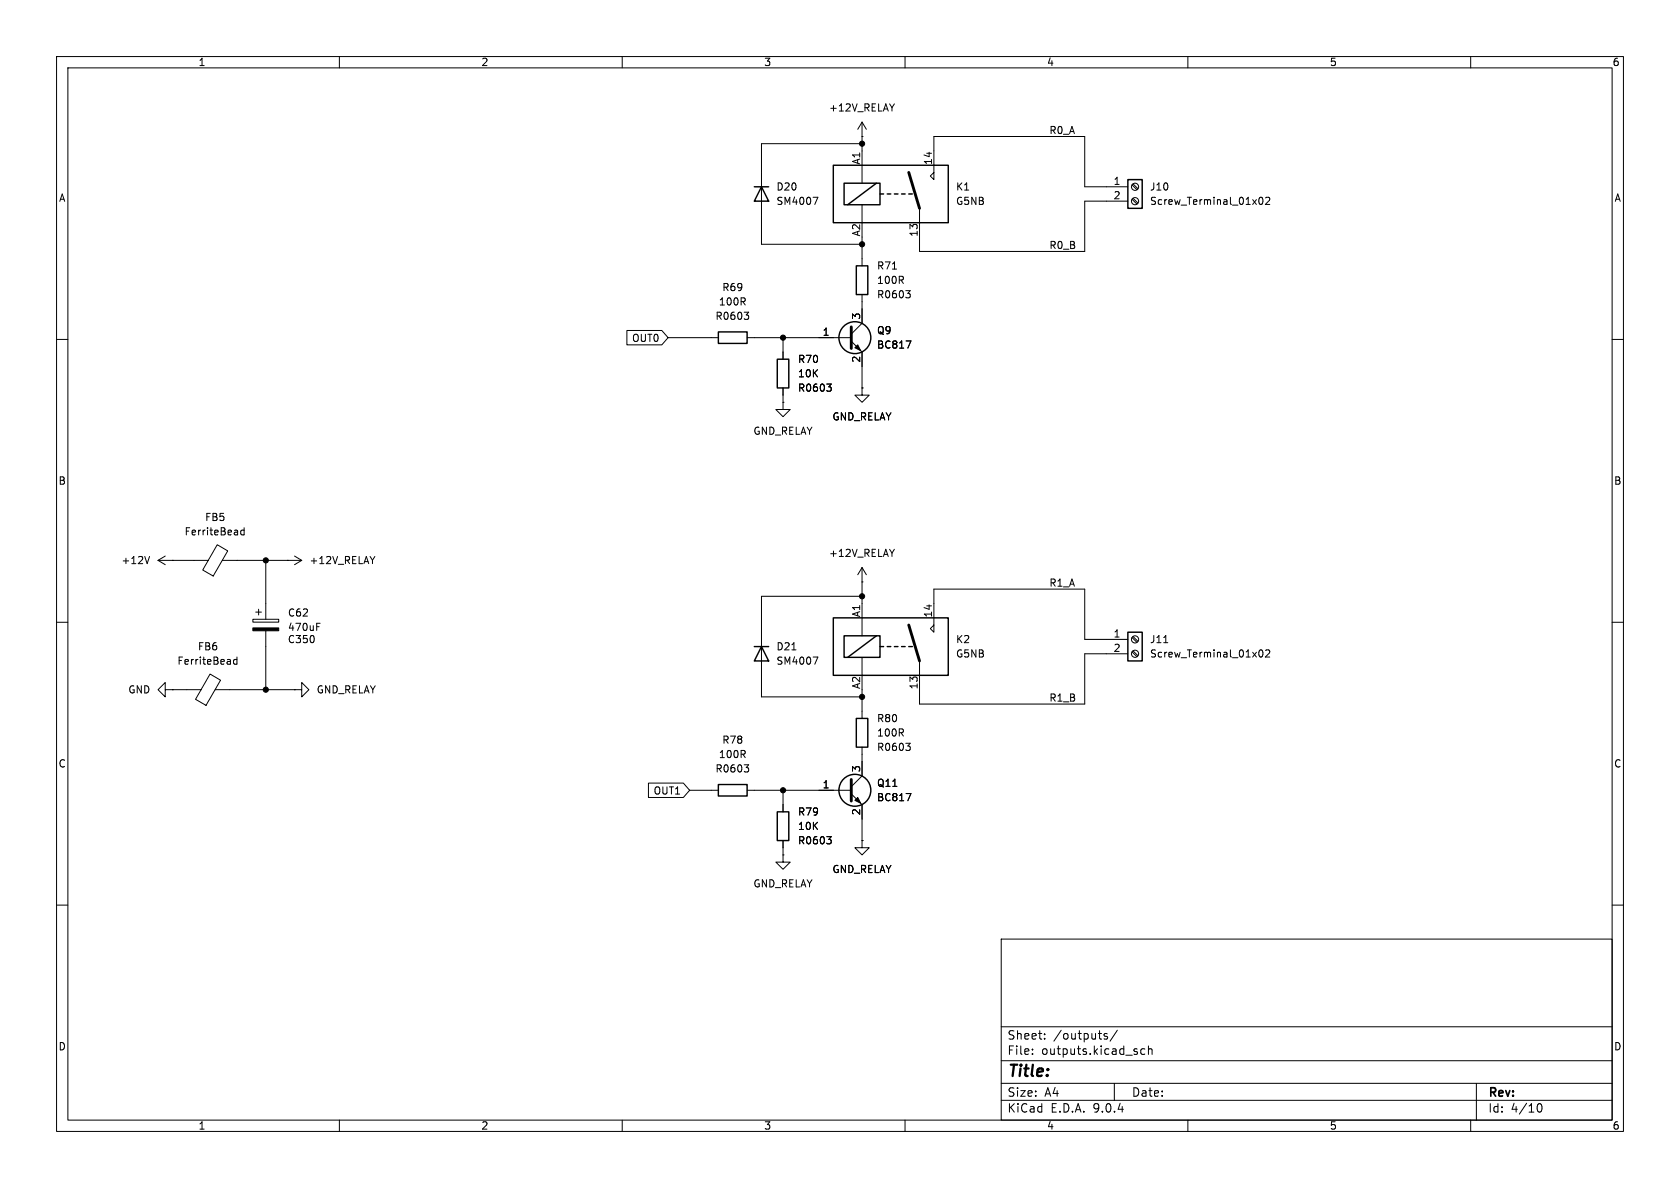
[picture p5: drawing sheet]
<svg xmlns="http://www.w3.org/2000/svg" width="297mm" height="210mm" viewBox="0 0 297 210" stroke-linecap="round" stroke-linejoin="round" font-family="sans-serif">
<g fill="none" stroke="#000" stroke-width=".18">
<path d="M10 10h277v190h-277zM12 12h273v186h-273zM60 10v2M110 10v2M158.1 18.4l-.4 .6M160 10v2M210 10v2M260 10v2M143.7 34.9h.9l-.6 1.2M152.4 24.1h.1M152.4 21.6v10.8M152.4 36.2v3.2"/>
<path d="M152.4 25.4h-17.8v17.8h17.8M152.4 21.6l-.8 1.3M152.4 21.6l.8 1.3M165.1 30.5l-.6 .6 .6 .7v-7.7h26.7v8.9h7.6M199.4 35.6h-7.6v8.9h-29.2v-7.7M200.1 32.7l.9 .8M200.1 35.2l.9 .9M200.3 32.5l.9 .9M200.3 35.1l.9 .8M222.7 35l.1-.1a.68 .68 0 0 1 .5 .6 .68 .68 0 0 1-.5 .6l-.1-.1-.2-.3zM223.8 35l.4-.1 .3 .3-.8 .9h.8M110.8 58.4h6.2l1.1 1.3-1.1 1.3h-6.2z"/>
<path d="M118.1 59.7h8.9M131.6 55.2h.8l-.5 .5M132.1 59.7h18.4M132.1 55.7l.3 .2v.3l-.3 .3M138.4 59.7v3.8M152.4 41.9v5.1M152.4 52.1v5.1l-1.9 1.9M157.8 47.6h.7M160.1 51.4h.8l-.4 .5M160.7 51.9l.2 .2v.3l-.2 .2M10 60h2M138.4 71.1v1.3h1.3l-1.3 1.3-1.2-1.3h1.2"/>
<path d="M138.4 71.1h.1M138.4 68.6v2.5M146.2 67.9h.7l-.4 .5M146.7 68.4l.2 .2v.3l-.2 .3M150.5 60.3l1.9 1.9v6.4M152.4 68.6v1.3h1.3l-1.3 1.2-1.3-1.2h1.3M152.4 68.6h.1M160.2 60.3h.8l-.5 1.2M285 60h2M26.4 98.4l-.4 1.2M27.9 99.1l1.3 .7M27.9 99.1h8.9"/>
<path d="M29.2 98.3l-1.3 .8M30.5 99.1h.1M38.4 96.3l1.9 1.1-2.6 4.4-1.9-1zM39.3 99.1h14M43.2 93.3v1.3M43.2 93.8l-.4-.1-.2 .3 .1 .5h.5M47 99.1v10.4M50.8 99.1h.1M52.1 98.3l1.2 .8M53.3 99.1l-1.2 .7M66.3 98.4l-.5 .6M158.1 97.1l-.4 .7"/>
<path d="M10 110h2M37.1 119.2l1.9 1-2.6 4.5-1.8-1.1zM41.9 116.1v1.3M41.9 116.6h-.4l-.2 .2 .1 .6h.5M44.7 109.5h4.6v.5h-4.6zM45.2 108.2h1M45.7 107.7v1M47 111.5v10.4M56 110.8h.4M56 110.2h.6M140 114.9h.7M143.7 116.1h.9l-.6 1.3"/>
<path d="M152.4 102.9h.1M152.4 100.3v12.1M152.4 116.2v3.2M152.4 105.4h-17.8v17.8h17.8M152.4 100.3l-.8 1.3M152.4 100.3l.8 1.3M165.1 110.5l-.6 .6 .6 .7v-7.7h26.7v8.9h7.6M199.4 115.6h-7.6v8.9h-29.2v-7.7M200.1 112.7l.9 .8M200.1 115.2l.9 .9M200.3 112.5l.9 .9M200.3 115.1l.9 .8"/>
<path d="M205.7 113.6h.8M222.7 115l.1-.1a.68 .68 0 0 1 .5 .6 .68 .68 0 0 1-.5 .6l-.1-.1-.2-.3zM223.8 115l.4-.1 .3 .3-.8 .9h.8M285 110h2M29.2 121.9v-1.2l-1.3 1.2 1.3 1.3v-1.3h1.3M30.5 121.9h.1M30.5 121.9h5.1M38 121.9h14.1M52.1 121.9h1.2v-1.2l1.3 1.2-1.3 1.3v-1.3M52.1 121.9h.1M114.6 138.4h6.2l1.1 1.3-1.1 1.3h-6.2zM121.9 139.7h5.1"/>
<path d="M131.6 135.2h.8l-.5 .5M132.1 139.7h18.4M132.1 135.7l.3 .2v.3l-.3 .3M138.4 139.7v3.8M152.4 121.9v5.1M152.4 132.1v5.1l-1.9 1.9M160.1 131.4h.8l-.4 .5M160.7 131.9l.2 .2v.3l-.2 .3M138.4 151.1v1.3h1.3l-1.3 1.3-1.2-1.3h1.2M138.4 151.1h.1M138.4 148.6v2.5M146.2 147.9h.7l-.4 .5"/>
<path d="M146.7 148.4l.2 .2v.3l-.2 .3M150.5 140.3l1.9 1.9v6.4M152.4 148.6v1.3h1.3l-1.3 1.2-1.3-1.2h1.3M152.4 148.6h.1M160.2 140.3h.8l-.5 1.2M10 160h2M177 166h108v32h-108zM285 160h2M60 198v2M110 198v2M160 198v2M177 194.5h108"/>
<path d="M177 191.5h108M177 187.5h108M177 181.5h108M182.5 186.3v.1M182.5 185.5v.1M184.7 183.6v.1M184.7 182.8v.1M195.7 182.8l-.3-.1-.2 .2v.2l.5 .2v.3h-.5M197 191.5v3M197.5 182.1l-1.3 2M202.4 185.5l-.4-.1-.3 .3v.4l.1 .2h.6M203 185.5l.2-.1 .4 .1 .1 .9"/>
<path d="M203 184.9v1.5M210 198v2M260 198v2M261 191.5v6.5M271.7 195.7l.2-.5 .2-.1a.81 .81 0 0 1 .6 .6 .81 .81 0 0 1-.3 .8h-.4l-.3-.5"/>
<circle cx="200.7" cy="33" r=".63"/>
<circle cx="200.7" cy="35.6" r=".63"/>
<circle cx="200.7" cy="113" r=".63"/>
<circle cx="200.7" cy="115.6" r=".63"/>
</g>
<g fill="none" stroke="#000" stroke-width=".25">
<path d="M133.3 33h2.6M134.6 33l1.3 2.6h-2.6zM147.3 29.2h20.3v10.2h-20.3zM149.2 32.4h6.4v3.8h-6.4zM154.9 32.4l-5 3.8M155.6 34.3h.6M156.8 34.3h.7M158.1 34.3h.6M159.4 34.3h.6M160.7 34.3h.6M199.4 31.8h2.5v5h-2.5zM127 58.7h5.1v2h-5.1z"/>
<path d="M151.4 47h2v5.1h-2zM137.4 63.5h2v5.1h-2zM133.3 114.3h2.6M134.6 114.3l1.3 2.5h-2.6zM147.3 109.2h20.3v10.2h-20.3zM149.2 112.4h6.4v3.8h-6.4zM154.9 112.4l-5 3.8M155.6 114.3h.6M156.8 114.3h.7M158.1 114.3h.6M159.4 114.3h.6M160.7 114.3h.6"/>
<path d="M199.4 111.8h2.5v5h-2.5zM127 138.7h5.1v2h-5.1zM151.4 127h2v5.1h-2zM137.4 143.5h2v5.1h-2z"/>
<circle cx="151.1" cy="59.7" r="2.82"/>
<circle cx="151.1" cy="139.7" r="2.82"/>
</g>
<g fill="#000" stroke="#000" stroke-width=".18">
<path d="M151.1 61.5l.5-.5 .5 1zM44.7 111h4.6v.5h-4.6zM151.1 141.5l.5-.5 .5 1z"/>
<circle cx="152.4" cy="25.4" r=".46"/>
<circle cx="138.4" cy="59.7" r=".46"/>
<circle cx="152.4" cy="43.2" r=".46"/>
<circle cx="47" cy="99.1" r=".46"/>
<circle cx="152.4" cy="105.4" r=".46"/>
<circle cx="47" cy="121.9" r=".46"/>
<circle cx="138.4" cy="139.7" r=".46"/>
<circle cx="152.4" cy="123.2" r=".46"/>
</g>
<path d="M160.7 30.5l1.9 6.3M150.5 57.8v3.8M160.7 110.5l1.9 6.3M150.5 137.8v3.8" fill="none" stroke="#000" stroke-width=".51"/>
<text font-size="2.8" x="178" y="190.9">Title:</text>
<g font-size="2.1">
<text x="178" y="184">Sheet:</text>
<text x="186.2" y="184">/outputs/</text>
<text x="178" y="186.7">File:</text>
<text x="184.1" y="186.7">outputs.kicad_sch</text>
<text x="178" y="196.9">KiCad</text>
<text x="178" y="194.1">Size:</text>
<text x="184.7" y="194.1">A4</text>
<text x="185.7" y="196.9">E.D.A.</text>
<text x="193.3" y="196.9">9.0.4</text>
<text x="200" y="194.1">Date:</text>
<text x="263" y="194.3">Rev:</text>
<text x="263" y="196.9">Id:</text>
<text x="267.1" y="196.9">4/10</text>
</g>
<g font-size="1.8">
<text x="35" y="11.9">1</text>
<text x="85" y="11.9">2</text>
<text x="135" y="11.9">3</text>
<text x="185" y="11.9">4</text>
<text x="235" y="11.9">5</text>
<text x="285" y="11.9">6</text>
<text x="146.5" y="19.9">+12V_RELAY</text>
<text x="185.4" y="23.8">R0_A</text>
<text x="152.1" y="29.2" transform="rotate(-90 152.1 29.2)">A1</text>
<text x="164.8" y="29.3" transform="rotate(-90 164.8 29.3)">14</text>
<text x="10.3" y="35.9">A</text>
<text x="137.2" y="33.9">D20</text>
<text x="168.9" y="33.9">K1</text>
<text x="196.8" y="32.8">1</text>
<text x="196.8" y="35.3">2</text>
<text x="203.2" y="33.9">J10</text>
<text x="285.3" y="35.9">A</text>
<text x="137.2" y="36.4">SM4007</text>
<text x="152.1" y="41.9" transform="rotate(-90 152.1 41.9)">A2</text>
<text x="162.3" y="42" transform="rotate(-90 162.3 42)">13</text>
<text x="168.9" y="36.4">G5NB</text>
<text x="203.2" y="36.4">Screw_Terminal_01x02</text>
<text x="154.9" y="47.9">R71</text>
<text x="185.4" y="44.1">R0_B</text>
<text x="127.6" y="51.7">R69</text>
<text x="154.9" y="50.4">100R</text>
<text x="154.9" y="52.9">R0603</text>
<text x="126.4" y="56.7">R0603</text>
<text x="127" y="54.2">100R</text>
<text x="145.3" y="59.4">1</text>
<text x="152.1" y="56.6" transform="rotate(-90 152.1 56.6)">3</text>
<text x="154.9" y="59.3">Q9</text>
<text x="111.6" y="60.6">OUT0</text>
<text x="141" y="64.4">R70</text>
<text x="152.1" y="64.2" transform="rotate(-90 152.1 64.2)">2</text>
<text x="154.9" y="61.8">BC817</text>
<text x="141" y="66.9">10K</text>
<text x="141" y="69.4">R0603</text>
<text x="133.1" y="77.1">GND_RELAY</text>
<text x="147.1" y="74.5">GND_RELAY</text>
<text x="10.3" y="85.9">B</text>
<text x="285.3" y="85.9">B</text>
<text x="32.5" y="94.8">FerriteBead</text>
<text x="36.2" y="92.3">FB5</text>
<text x="21.4" y="99.9">+12V</text>
<text x="54.6" y="99.9">+12V_RELAY</text>
<text x="146.5" y="98.7">+12V_RELAY</text>
<text x="185.4" y="103.8">R1_A</text>
<text x="50.8" y="113.9">C350</text>
<text x="50.8" y="111.7">470uF</text>
<text x="50.8" y="109.2">C62</text>
<text x="152.1" y="109.2" transform="rotate(-90 152.1 109.2)">A1</text>
<text x="164.8" y="109.3" transform="rotate(-90 164.8 109.3)">14</text>
<text x="168.9" y="113.9">K2</text>
<text x="196.8" y="112.8">1</text>
<text x="203.2" y="113.9">J11</text>
<text x="31.3" y="117.7">FerriteBead</text>
<text x="34.9" y="115.2">FB6</text>
<text x="137.2" y="117.7">SM4007</text>
<text x="137.2" y="115.2">D21</text>
<text x="168.9" y="116.4">G5NB</text>
<text x="196.8" y="115.3">2</text>
<text x="203.2" y="116.4">Screw_Terminal_01x02</text>
<text x="22.6" y="122.8">GND</text>
<text x="55.9" y="122.8">GND_RELAY</text>
<text x="152.1" y="121.9" transform="rotate(-90 152.1 121.9)">A2</text>
<text x="162.3" y="122" transform="rotate(-90 162.3 122)">13</text>
<text x="185.4" y="124.1">R1_B</text>
<text x="127.6" y="131.7">R78</text>
<text x="154.9" y="130.4">100R</text>
<text x="154.9" y="127.9">R80</text>
<text x="10.3" y="135.9">C</text>
<text x="126.4" y="136.8">R0603</text>
<text x="127" y="134.2">100R</text>
<text x="152.1" y="136.6" transform="rotate(-90 152.1 136.6)">3</text>
<text x="154.9" y="132.9">R0603</text>
<text x="285.3" y="135.9">C</text>
<text x="115.4" y="140.7">OUT1</text>
<text x="145.3" y="139.4">1</text>
<text x="154.9" y="139.3">Q11</text>
<text x="154.9" y="141.8">BC817</text>
<text x="141" y="144.4">R79</text>
<text x="141" y="146.9">10K</text>
<text x="141" y="149.5">R0603</text>
<text x="152.1" y="144.2" transform="rotate(-90 152.1 144.2)">2</text>
<text x="147.1" y="154.5">GND_RELAY</text>
<text x="133.1" y="157.1">GND_RELAY</text>
<text x="10.3" y="185.9">D</text>
<text x="285.3" y="185.9">D</text>
<text x="35" y="199.9">1</text>
<text x="85" y="199.9">2</text>
<text x="135" y="199.9">3</text>
<text x="185" y="199.9">4</text>
<text x="235" y="199.9">5</text>
<text x="285" y="199.9">6</text>
</g>
</svg>
